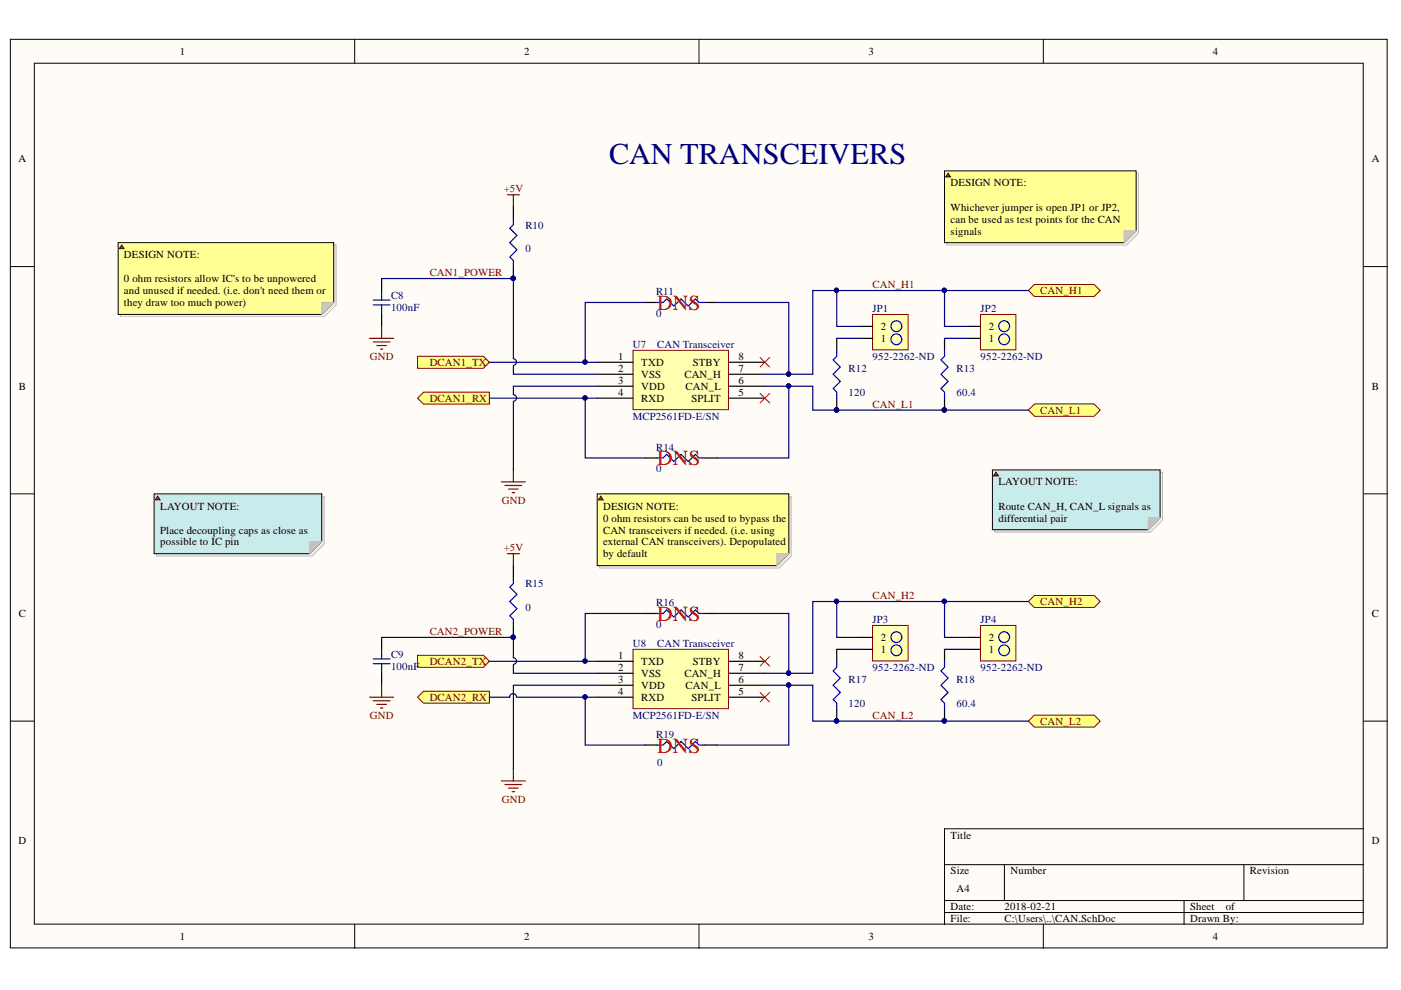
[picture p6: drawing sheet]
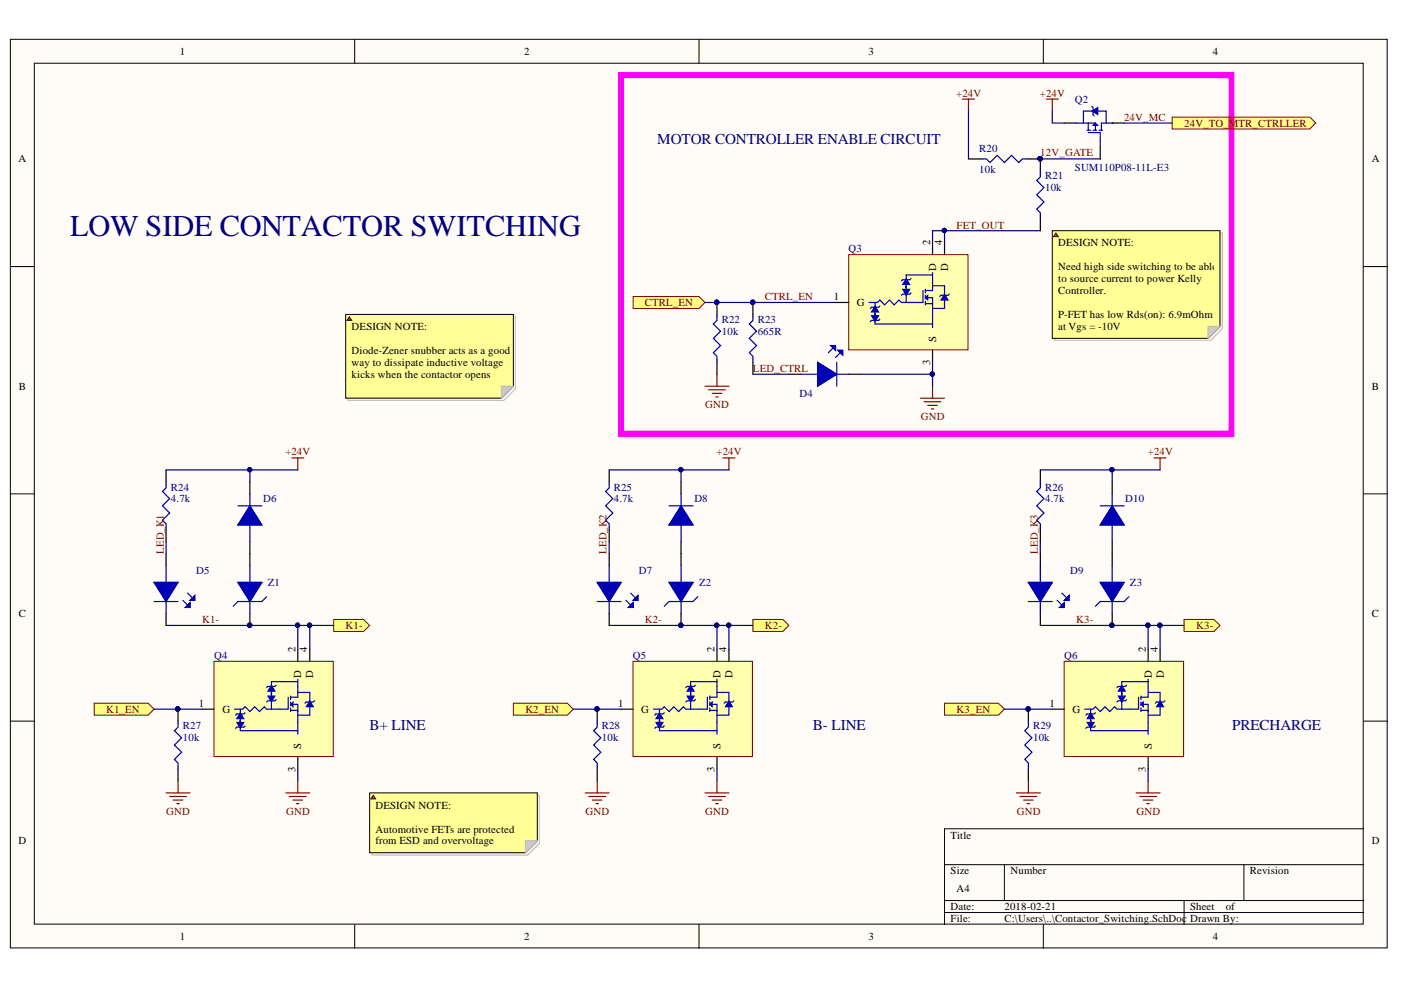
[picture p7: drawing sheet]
# Altium project PHANTOM_VCU.PrjPcb
2 sheets, 43 parts. Net scope: flat (ports and power ports of the same name join across sheets).
Board file: VCU_LAYOUT.PcbDoc
Sheets:
  CAN.SchDoc
  Contactor_Switching.SchDoc

## Sheet CAN.SchDoc
size A4; DocumentNumber: 4; SheetNumber: 5; SheetTotal: 7

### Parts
C8  100nF  [C0805]
C9  100nF  [C0805]
JP1  952-2262-ND  [2PIN_HEADER]
JP2  952-2262-ND  [2PIN_HEADER]
JP3  952-2262-ND  [2PIN_HEADER]
JP4  952-2262-ND  [2PIN_HEADER]
R10  0  [R0805]
R11  0  [R0805]
R12  120  [R0805]
R13  60.4  [R0805]
R14  0  [R0805]
R15  0  [R0805]
R16  0  [R0805]
R17  120  [R0805]
R18  60.4  [R0805]
R19  0  [R0805]
U7  MCP2561FD-E/SN  [8-SOIC_MCP2561]
U8  MCP2561FD-E/SN  [8-SOIC_MCP2561]

### Ports
CAN_H1, CAN_H2, CAN_L1, CAN_L2, DCAN1_RX, DCAN1_TX, DCAN2_RX, DCAN2_TX

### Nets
+5V: R10.2 R15.2
GND: C8.1 C9.1 U7.3(VDD) U8.3(VDD)
CAN1_POWER: C8.2 R10.1 U7.2(VSS)
CAN2_POWER: C9.2 R15.1 U8.2(VSS)
CAN_H1: JP1.2 R11.2 R13.2 U7.7(CAN_H) ; port CAN_H1
CAN_H2: JP3.2 R16.2 R18.2 U8.7(CAN_H) ; port CAN_H2
CAN_L1: JP2.1 R12.1 R14.2 U7.6(CAN_L) ; port CAN_L1
CAN_L2: JP4.1 R17.1 R19.2 U8.6(CAN_L) ; port CAN_L2
NetJP1_1: JP1.1 R12.2
NetJP2_2: JP2.2 R13.1
NetJP3_1: JP3.1 R17.2
NetJP4_2: JP4.2 R18.1
NetR11_1: R11.1 U7.1(TXD) ; port DCAN1_TX
NetR14_1: R14.1 U7.4(RXD) ; port DCAN1_RX
NetR16_1: R16.1 U8.1(TXD) ; port DCAN2_TX
NetR19_1: R19.1 U8.4(RXD) ; port DCAN2_RX

Not connected (* = marked no-connect by the designer): U7 5(SPLIT)* 8(STBY)*; U8 5(SPLIT)* 8(STBY)*

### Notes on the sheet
- CAN TRANSCEIVERS
- DESIGN NOTE:
  Top of the 120 ohm jumper is a test point for CAN_H, bottom of 60 ohm jumper is a test point for CAN_L.
- DESIGN NOTE:
  0 ohm resistors allow IC's to be unpowered and unused if needed. (i.e. don't need them or they draw too much power)
- (near R11) DNS
- (near U7) CAN Transceiver
- (near R14) DNS
- LAYOUT NOTE:
  Place decoupling caps as close as possible to IC pin
- LAYOUT NOTE:
  Route CAN_H, CAN_L signals as differential pair
- DESIGN NOTE:
  0 ohm resistors can be used to bypass the CAN transceivers if needed. (i.e. using external CAN transceivers). Depopulated by default
- (near U8) CAN Transceiver
- (near R16) DNS
- (near R19) DNS

## Sheet Contactor_Switching.SchDoc
size A4; DocumentNumber: 5; SheetNumber: 6; SheetTotal: 7

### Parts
D4  LTST-C191TBKT-5A  [LED_0603]  (value not drawn)
D5  LTST-C191TBKT-5A  [LED_0603]  (value not drawn)
D6  S3BB-TP  [DO-214AA_Diode]  (value not drawn)
D7  LTST-C191TBKT-5A  [LED_0603]  (value not drawn)
D8  S3BB-TP  [DO-214AA_Diode]  (value not drawn)
D9  LTST-C191TBKT-5A  [LED_0603]  (value not drawn)
D10  S3BB-TP  [DO-214AA_Diode]  (value not drawn)
Q2  SUM110P08-11L-E3  [D2PAK_FETs]
Q3  NCV8406ASTT1G  [SOT-223_NFET]  (value not drawn)
Q4  NCV8406ASTT1G  [SOT-223_NFET]  (value not drawn)
Q5  NCV8406ASTT1G  [SOT-223_NFET]  (value not drawn)
Q6  NCV8406ASTT1G  [SOT-223_NFET]  (value not drawn)
R20  10k  [R0805]
R21  10k  [R0805]
R22  10k  [R0805]
R23  665R  [R0805]
R24  4.7k  [R0805]
R25  4.7k  [R0805]
R26  4.7k  [R0805]
R27  10k  [R0805]
R28  10k  [R0805]
R29  10k  [R0805]
Z1  12V  [DO-214AA_Diode]  (value not drawn)
Z2  12V  [DO-214AA_Diode]  (value not drawn)
Z3  12V  [DO-214AA_Diode]  (value not drawn)

### Blocks framed on the sheet
MOTOR CONTROLLER ENABLE CIRCUIT: D4 Q2 Q3 R20-R23

### Ports
CTRL_EN, CTRL_EN_OUT, K1-, K1_EN, K2-, K2_EN, K3-, K3_EN

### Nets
+24V: D6.2 D8.2 D10.2 Q2.4 R20.2 R24.2 R25.2 R26.2
GND: D4.2 Q3.3(S) Q4.3(S) Q5.3(S) Q6.3(S) R22.1 R27.1 R28.1 R29.1
12V_GATE: Q2.1 R20.1 R21.2
CTRL_EN: Q3.1(G) R22.2 R23.2 ; port CTRL_EN
FET_OUT: Q3.2(D) Q3.4(D) R21.1
K1-: D5.2 Q4.2(D) Q4.4(D) Z1.2 ; port K1-
K2-: D7.2 Q5.2(D) Q5.4(D) Z2.2 ; port K2-
K3-: D9.2 Q6.2(D) Q6.4(D) Z3.2 ; port K3-
LED_CTRL: D4.1 R23.1
LED_K1: D5.1 R24.1
LED_K2: D7.1 R25.1
LED_K3: D9.1 R26.1
NetD6_1: D6.1 Z1.1
NetD8_1: D8.1 Z2.1
NetD10_1: D10.1 Z3.1
NetQ2_3: Q2.3 ; port CTRL_EN_OUT
NetQ4_1: Q4.1(G) R27.2 ; port K1_EN
NetQ5_1: Q5.1(G) R28.2 ; port K2_EN
NetQ6_1: Q6.1(G) R29.2 ; port K3_EN

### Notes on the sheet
- LOW SIDE CONTACTOR SWITCHING
- (near R21) DESIGN NOTE:
  Need high side switching to be able to source current to power Kelly Controller.
  P-FET has low Rds(on): 6.9mOhm at Vgs = -10V
- DESIGN NOTE:
  Diode-Zener snubber acts as a good way to dissipate inductive voltage kicks when the contactor opens
- B+ LINE
- B- LINE
- PRECHARGE
- DESIGN NOTE:
  Automotive FETs are protected from ESD and overvoltage

## Nets that join several sheets
GND: CAN (C8.1 C9.1 U7.3 U8.3), Contactor_Switching (9 pins)
